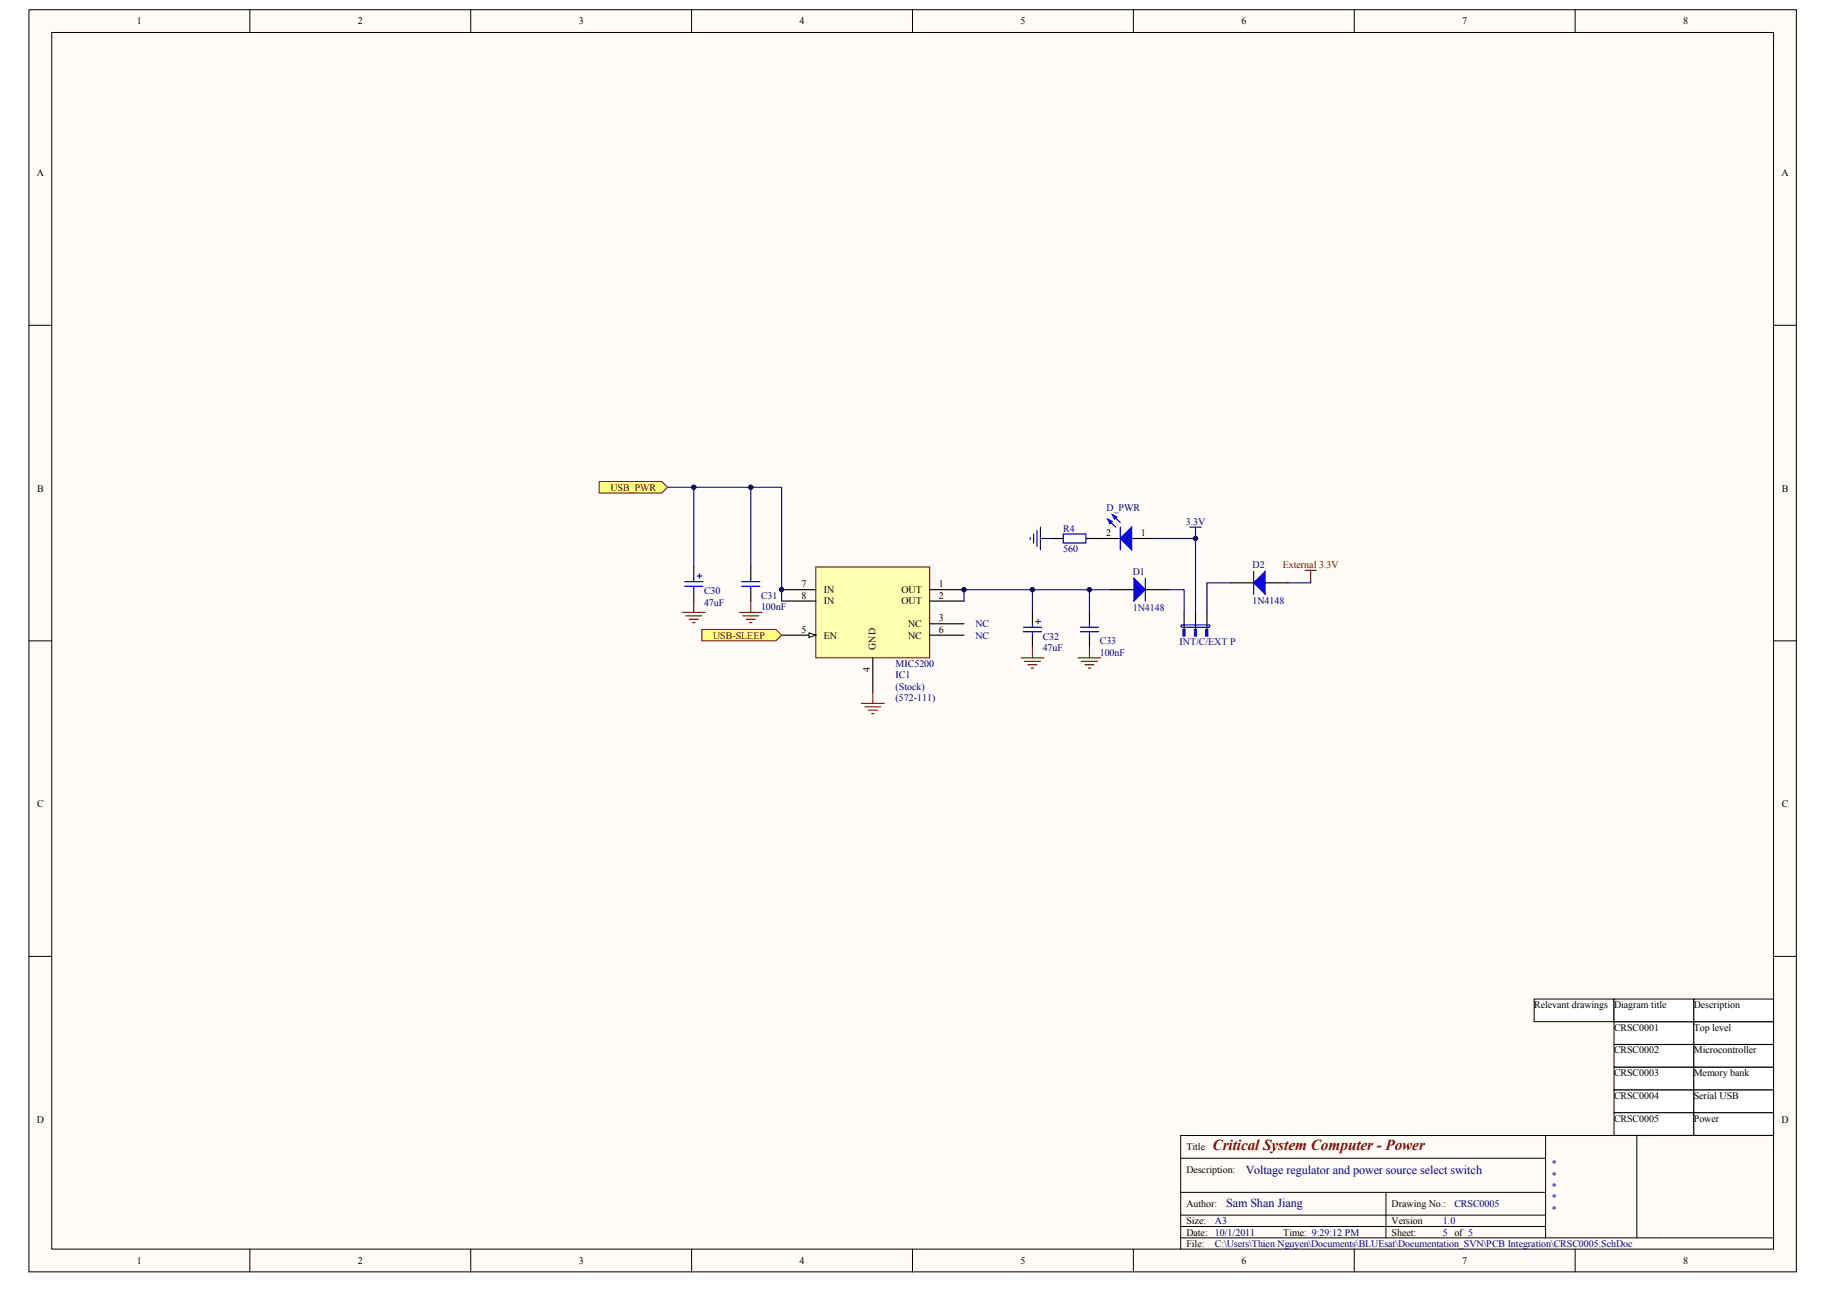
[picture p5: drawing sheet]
<svg xmlns="http://www.w3.org/2000/svg" width="287mm" height="202mm" viewBox="0 0 287 202" stroke-linecap="round" stroke-linejoin="round" font-family="sans-serif">
<g fill="#fffcf8" stroke="#000" stroke-width=".16">
<path d="M4.5 1.5h277.3v198h-277.3z"/>
<path d="M8.1 5.1h270.2v190.8h-270.2z"/>
</g>
<g fill="none" stroke="#000" stroke-width=".16">
<path d="M39.2 1.5v3.6M73.9 1.5v3.6M108.5 1.5v3.6M143.2 1.5v3.6M177.8 1.5v3.6M212.5 1.5v3.6M247.1 1.5v3.6M4.5 51h3.6M278.3 51h3.6M4.5 100.5h3.6M278.3 100.5h3.6M4.5 150h3.6"/>
<path d="M278.3 150h3.6M242.5 178.1v16M260.4 178.1h-75.2v17.8M278.3 178.1h-21.5v16M39.2 195.9v3.6M73.9 195.9v3.6M108.5 195.9v3.6M143.2 195.9v3.6M177.8 195.9v3.6M185.2 187h57.3M185.2 194.1h93.1M185.2 190.6h57.3"/>
<path d="M185.2 192.3h57.3M185.2 181.6h57.3M212.5 195.9v3.6M217.5 187v7.1M247.1 195.9v3.6"/>
</g>
<path d="M161.6 84.3v.3M162.2 83.7v1.5M162.7 83.2v2.5M163.2 82.7v3.5M163.2 84.4h1.8M181.1 84.4h6.5v11.6M183.3 92.5h2.5v3.5M186.7 82.7h1.8M187.6 82.7v1.7M193.1 91.4h-3.7v4.6M205.6 91.2v.2h-3.5" fill="none" stroke="#000080" stroke-width=".18"/>
<path d="M165 84.4h1.8M170.4 84.4h5.4M174.3 92.5h3.6M177.6 84.4h3.5M179.7 92.5h3.6M185.8 96v2.7M187.6 96v2.7M189.4 96v2.7M193.1 91.4h3.6M198.5 91.4h3.6" fill="none" stroke="#000" stroke-width=".18"/>
<g fill="#00f" stroke="#00f" stroke-width=".18">
<path d="M175.8 84.4l1.8-1.7v3.5z"/>
<path d="M173.8 81.4l.7 .4-.3 .3z"/>
<path d="M174.5 80.7l.7 .4-.3 .3z"/>
<path d="M177.9 90.7l1.8 1.8-1.8 1.8z"/>
<path d="M196.7 91.4l1.8-1.8v3.6z"/>
</g>
<path d="M166.8 83.7h3.6v1.4h-3.6zM173.8 81.4l1.2 1.3M174.5 80.7l1.3 1.3M175.8 82.7v3.5M179.7 90.7v3.6M185.4 98h4.3l.1 .2-.1 .1M185.4 98.4h4.3M185.4 98l-.1 .1 .1 .2M196.7 89.6v3.6" fill="none" stroke="#00f" stroke-width=".18"/>
<g fill="#00f" stroke="#00f" stroke-width=".16">
<path d="M189.2 98.7h.3v1.1h-.3z"/>
<path d="M187.4 98.7h.3v1.1h-.3z"/>
<path d="M185.6 98.7h.3v1.1h-.3z"/>
</g>
<path d="M204.7 89.4h1.8M205.6 89.4v1.8" fill="none" stroke="#800000" stroke-width=".18"/>
<path d="M128 88.9h17.9v14.3h-17.9z" fill="#ffffb0" stroke="#800000" stroke-width=".16"/>
<path d="M122.6 92.5h5.4M122.6 94.3h5.4M122.6 99.6h5.4M145.9 92.5h5.4M145.9 94.3h5.4" fill="none" stroke="#000" stroke-width=".18"/>
<path d="M126.9 99.3l1.1 .3-1.1 .4z" fill="#fffcf8" stroke="#000" stroke-width=".16"/>
<path d="M108.9 88.9v1.8M108.9 92.5v1.8M117.8 88.9v1.8M117.8 92.5v1.8M145.9 99.6h5.4M145.9 97.8h5.4M162 96v1.8M162 99.6v1.8M136.9 103.2v5.3" fill="none" stroke="#000" stroke-width=".18"/>
<path d="M117.8 76.4v12.5M108.9 88.9v-12.5h13.7v17.9" fill="none" stroke="#000080" stroke-width=".18"/>
<g fill="none" stroke="#00f" stroke-width=".18">
<path d="M107.4 91.2h2.9M107.4 91.9h2.9M108.9 90.7v.5M108.9 91.9v.6M109.4 90.3h.7M109.7 90v.7M116.4 91.2h2.8M116.4 91.9h2.8M117.8 90.7v.5M117.8 91.9v.6M160.6 98.4h2.8M160.6 99.1h2.8"/>
<path d="M162 97.8v.6M162 99.1v.5M162.5 97.5h.7M162.9 97.1v.7"/>
</g>
<g fill="none" stroke="#800000" stroke-width=".18">
<path d="M107.1 96h3.5M107.6 96.6h2.5M108.1 97.1h1.5M108.7 97.6h.3M108.9 94.3v1.7M116 96h3.6M116.5 96.6h2.5M117.1 97.1h1.4M117.6 97.6h.4M117.8 94.3v1.7M135.2 110.3h3.5M135.7 110.8h2.5"/>
<path d="M136.2 111.4h1.5M136.8 111.9h.3M136.9 108.5v1.8M160.2 103.2h3.6M160.7 103.7h2.5M161.3 104.2h1.4M161.8 104.8h.4M162 101.4v1.8"/>
</g>
<path d="M110.1 98.7h11.6l.9 .9-.9 .9h-11.6z" fill-rule="evenodd" fill="#ffff80" stroke="#800000" stroke-width=".16"/>
<path d="M169.1 103.2h3.6M169.7 103.7h2.5M170.2 104.2h1.5M170.8 104.8h.3M170.9 101.4v1.8" fill="none" stroke="#800000" stroke-width=".18"/>
<path d="M170.9 96v1.8M170.9 99.6v1.8" fill="none" stroke="#000" stroke-width=".18"/>
<path d="M169.5 99.1h2.9M169.5 98.4h2.9M170.9 97.8v.6M170.9 99.1v.5" fill="none" stroke="#00f" stroke-width=".18"/>
<path d="M104.7 76.4h4.2M151.3 94.3v-1.8h10.7v3.5M162 92.5h8.9v3.5M170.9 92.5h3.4" fill="none" stroke="#000080" stroke-width=".18"/>
<path d="M94 75.5h9.8l.9 .9-.9 .9h-9.8z" fill-rule="evenodd" fill="#ffff80" stroke="#800000" stroke-width=".16"/>
<g fill="#fff" stroke="#000" stroke-width=".16">
<path d="M253.2 160.2h12.5v3.6h-12.5z"/>
<path d="M265.8 160.2h12.5v3.6h-12.5z"/>
<path d="M253.2 163.8h12.5v3.6h-12.5z"/>
<path d="M265.8 163.8h12.5v3.6h-12.5z"/>
<path d="M253.2 167.4h12.5v3.5h-12.5z"/>
<path d="M265.8 167.4h12.5v3.5h-12.5z"/>
<path d="M253.2 170.9h12.5v3.6h-12.5z"/>
<path d="M265.8 170.9h12.5v3.6h-12.5z"/>
<path d="M253.2 174.5h12.5v3.6h-12.5z"/>
<path d="M265.8 174.5h12.5v3.6h-12.5z"/>
<path d="M240.7 156.7h12.5v3.5h-12.5z"/>
<path d="M253.2 156.7h12.5v3.5h-12.5z"/>
<path d="M265.8 156.7h12.5v3.5h-12.5z"/>
</g>
<g fill="#000080" stroke="#000080" stroke-width=".16">
<circle cx="108.8" cy="76.4" r=".35"/>
<circle cx="117.8" cy="76.4" r=".35"/>
<circle cx="122.6" cy="92.5" r=".35"/>
<circle cx="151.2" cy="92.5" r=".35"/>
<circle cx="162" cy="92.5" r=".35"/>
<circle cx="170.9" cy="92.5" r=".35"/>
<circle cx="187.6" cy="84.4" r=".35"/>
</g>
<text font-size="2.4" fill="#800000" x="190.3" y="180.4">Critical System Computer - Power</text>
<g font-size="1.9" fill="#000080">
<text x="195.4" y="184.1">Voltage regulator and power source select switch</text>
<text x="192.4" y="189.2">Sam Shan Jiang</text>
</g>
<g font-size="1.6">
<text x="21.5" y="3.8">1</text>
<text x="56.1" y="3.8">2</text>
<text x="90.8" y="3.8">3</text>
<text x="125.5" y="3.8">4</text>
<text x="160.1" y="3.8">5</text>
<text x="194.8" y="3.8">6</text>
<text x="229.4" y="3.8">7</text>
<text x="264.1" y="3.8">8</text>
<text x="5.8" y="27.7">A</text>
<text x="279.5" y="27.7">A</text>
<text x="5.8" y="77.1">B</text>
<text x="279.6" y="77.1">B</text>
<text x="173.5" y="84.1">2</text>
<text x="179" y="84.1">1</text>
<text x="125.8" y="92.1">7</text>
<text x="125.8" y="93.9">8</text>
<text x="129.2" y="93">IN</text>
<text x="129.2" y="94.8">IN</text>
<text x="141.4" y="93">OUT</text>
<text x="141.4" y="94.8">OUT</text>
<text x="147.3" y="92.1">1</text>
<text x="147.3" y="93.9">2</text>
<text x="125.8" y="99.2">5</text>
<text x="129.2" y="100.1">EN</text>
<text x="137.4" y="101.9" transform="rotate(-90 137.4 101.9)">GND</text>
<text x="142.5" y="100.1">NC</text>
<text x="142.5" y="98.3">NC</text>
<text x="147.3" y="99.2">6</text>
<text x="147.3" y="97.5">3</text>
<text x="136.5" y="105.4" transform="rotate(-90 136.5 105.4)">4</text>
<text x="5.8" y="126.6">C</text>
<text x="279.6" y="126.6">C</text>
<text x="240.7" y="158.1">Relevant drawings</text>
<text x="253.2" y="161.6">CRSC0001</text>
<text x="253.2" y="158.1">Diagram title</text>
<text x="265.8" y="161.6">Top level</text>
<text x="265.8" y="158.1">Description</text>
<text x="253.2" y="165.2">CRSC0002</text>
<text x="265.8" y="165.2">Microcontroller</text>
<text x="253.2" y="168.8">CRSC0003</text>
<text x="253.2" y="172.3">CRSC0004</text>
<text x="265.8" y="168.8">Memory bank</text>
<text x="265.8" y="172.3">Serial USB</text>
<text x="5.8" y="176.1">D</text>
<text x="253.2" y="175.9">CRSC0005</text>
<text x="265.8" y="175.9">Power</text>
<text x="279.5" y="176.1">D</text>
<text x="186.1" y="180.4">Title</text>
<text x="186.1" y="183.9">Description:</text>
<text x="186.1" y="192">Size:</text>
<text x="186.1" y="189.3">Author:</text>
<text x="218.3" y="192">Version</text>
<text x="218.3" y="189.3">Drawing No.:</text>
<text x="186.1" y="193.8">Date:</text>
<text x="186.1" y="195.5">File:</text>
<text x="201.4" y="193.8">Time: 9:29:12 PM</text>
<text x="218.3" y="193.8">Sheet:</text>
<text x="21.5" y="198.2">1</text>
<text x="56.1" y="198.2">2</text>
<text x="90.8" y="198.2">3</text>
<text x="125.5" y="198.2">4</text>
<text x="160.1" y="198.2">5</text>
<text x="194.8" y="198.2">6</text>
<text x="229.4" y="198.2">7</text>
<text x="264.1" y="198.2">8</text>
</g>
<g font-size="1.6" fill="#800000">
<text x="95.8" y="76.9">USB_PWR</text>
<text x="201.3" y="89.1">External 3.3V</text>
<text x="111.9" y="100.1">USB-SLEEP</text>
</g>
<g font-size="1.6" fill="#000080">
<text x="166.8" y="83.4">R4</text>
<text x="173.6" y="80.2">D_PWR</text>
<text x="186" y="82.3">3.3V</text>
<text x="166.8" y="86.6">560</text>
<text x="196.5" y="89.1">D2</text>
<text x="110.5" y="95">47uF</text>
<text x="110.5" y="93.2">C30</text>
<text x="119.4" y="95.7">100nF</text>
<text x="119.4" y="93.9">C31</text>
<text x="177.7" y="90.1">D1</text>
<text x="177.7" y="95.9">1N4148</text>
<text x="196.5" y="94.8">1N4148</text>
<text x="153" y="98.3">NC</text>
<text x="153" y="100.1">NC</text>
<text x="163.6" y="100.3">C32</text>
<text x="172.5" y="101">C33</text>
<text x="185.1" y="101.2">INT/C/EXT P</text>
<text x="140.5" y="106.4">IC1</text>
<text x="140.5" y="104.6">MIC5200</text>
<text x="163.6" y="102.1">47uF</text>
<text x="172.5" y="102.8">100nF</text>
<text x="140.5" y="108.2">(Stock)</text>
<text x="140.5" y="109.9">(572-111)</text>
<text x="243.4" y="183.1">*</text>
<text x="243.4" y="184.8">*</text>
<text x="190.6" y="192">A3</text>
<text x="226.4" y="192">1.0</text>
<text x="228.2" y="189.3">CRSC0005</text>
<text x="243.4" y="186.6">*</text>
<text x="243.4" y="188.4">*</text>
<text x="243.4" y="190.2">*</text>
<text x="190.6" y="193.8">10/1/2011</text>
<text x="190.6" y="195.5">C:\Users\Thien Nguyen\Documents\BLUEsat\Documentation_SVN\PCB Integration\CRSC0005.SchDoc</text>
<text x="226.4" y="193.8">5 of 5</text>
</g>
</svg>
